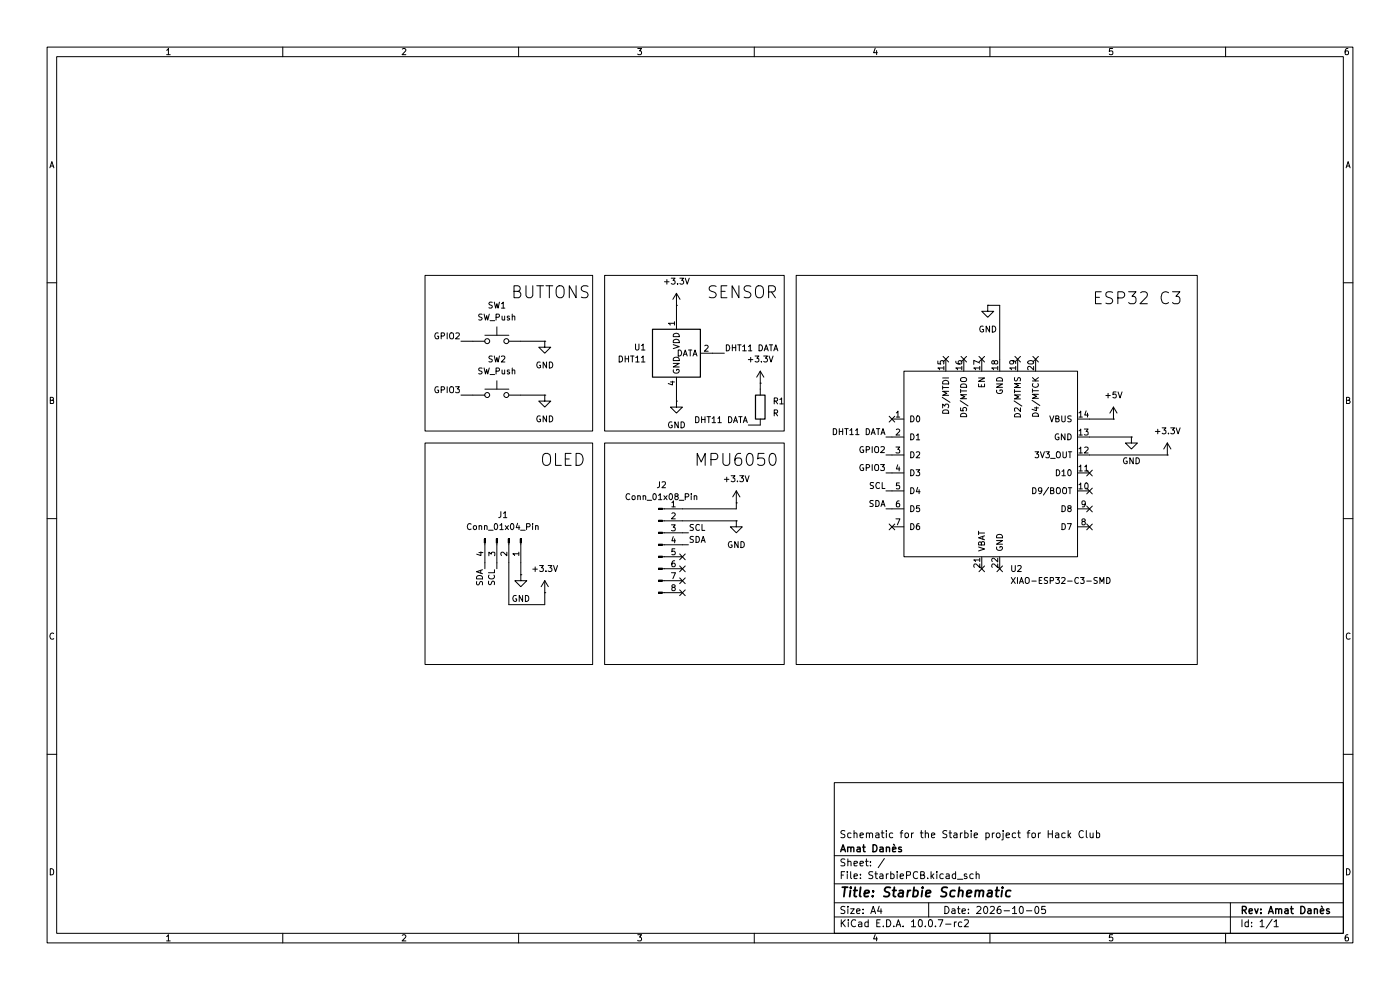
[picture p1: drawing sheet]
(kicad_sch
 (version 20260306)
 (generator "eeschema")
 (generator_version "10.0")
 (paper "A4")
 (title_block
  (title "Starbie Schematic")
  (date "2026-10-05")
  (rev "Amat Danès")
  (company "Amat Danès")
  (comment 1 "Schematic for the Starbie project for Hack Club"))
 (lib_symbols
  (symbol "Connector:Conn_01x04_Pin"
   (pin_names
    (offset 1.016) (hide yes)) (exclude_from_sim no) (in_bom yes) (on_board yes)
   (in_pos_files yes)
   (duplicate_pin_numbers_are_jumpers no)
   (property "Reference" "J" (at 0 5.08 0) (show_name no) (do_not_autoplace no) (effects (font (size 1.27 1.27))))
   (property "Value" "Conn_01x04_Pin" (at 0 -7.62 0) (show_name no) (do_not_autoplace no) (effects (font (size 1.27 1.27))))
   (property "Footprint" "" (at 0 0 0) (show_name no) (do_not_autoplace no) (hide yes) (effects (font (size 1.27 1.27))))
   (property "Datasheet" "" (at 0 0 0) (show_name no) (do_not_autoplace no) (hide yes) (effects (font (size 1.27 1.27))))
   (property "Description" "Generic connector, single row, 01x04, script generated" (at 0 0 0) (show_name no) (do_not_autoplace no) (hide yes) (effects (font (size 1.27 1.27))))
   (property "ki_locked" "" (at 0 0 0) (show_name no) (do_not_autoplace no) (effects (font (size 1.27 1.27))))
   (symbol "Conn_01x04_Pin_1_1"
    (rectangle (start 0.8636 2.667) (end 0 2.413) (stroke (width 0.1524) (type default)) (fill (type outline)))
    (rectangle (start 0.8636 0.127) (end 0 -0.127) (stroke (width 0.1524) (type default)) (fill (type outline)))
    (rectangle (start 0.8636 -2.413) (end 0 -2.667) (stroke (width 0.1524) (type default)) (fill (type outline)))
    (rectangle (start 0.8636 -4.953) (end 0 -5.207) (stroke (width 0.1524) (type default)) (fill (type outline)))
    (polyline (pts (xy 1.27 2.54) (xy 0.8636 2.54)) (stroke (width 0.1524) (type default)) (fill (type none)))
    (polyline (pts (xy 1.27 0) (xy 0.8636 0)) (stroke (width 0.1524) (type default)) (fill (type none)))
    (polyline (pts (xy 1.27 -2.54) (xy 0.8636 -2.54)) (stroke (width 0.1524) (type default)) (fill (type none)))
    (polyline (pts (xy 1.27 -5.08) (xy 0.8636 -5.08)) (stroke (width 0.1524) (type default)) (fill (type none)))
    (pin passive line (at 5.08 2.54 180) (length 3.81) (name "Pin_1" (effects (font (size 1.27 1.27)))) (number "1" (effects (font (size 1.27 1.27)))))
    (pin passive line (at 5.08 0 180) (length 3.81) (name "Pin_2" (effects (font (size 1.27 1.27)))) (number "2" (effects (font (size 1.27 1.27)))))
    (pin passive line (at 5.08 -2.54 180) (length 3.81) (name "Pin_3" (effects (font (size 1.27 1.27)))) (number "3" (effects (font (size 1.27 1.27)))))
    (pin passive line (at 5.08 -5.08 180) (length 3.81) (name "Pin_4" (effects (font (size 1.27 1.27)))) (number "4" (effects (font (size 1.27 1.27))))))
   (embedded_fonts no))
  (symbol "Connector:Conn_01x08_Pin"
   (pin_names
    (offset 1.016) (hide yes)) (exclude_from_sim no) (in_bom yes) (on_board yes)
   (in_pos_files yes)
   (duplicate_pin_numbers_are_jumpers no)
   (property "Reference" "J" (at 0 10.16 0) (show_name no) (do_not_autoplace no) (effects (font (size 1.27 1.27))))
   (property "Value" "Conn_01x08_Pin" (at 0 -12.7 0) (show_name no) (do_not_autoplace no) (effects (font (size 1.27 1.27))))
   (property "Footprint" "" (at 0 0 0) (show_name no) (do_not_autoplace no) (hide yes) (effects (font (size 1.27 1.27))))
   (property "Datasheet" "" (at 0 0 0) (show_name no) (do_not_autoplace no) (hide yes) (effects (font (size 1.27 1.27))))
   (property "Description" "Generic connector, single row, 01x08, script generated" (at 0 0 0) (show_name no) (do_not_autoplace no) (hide yes) (effects (font (size 1.27 1.27))))
   (property "ki_locked" "" (at 0 0 0) (show_name no) (do_not_autoplace no) (effects (font (size 1.27 1.27))))
   (symbol "Conn_01x08_Pin_1_1"
    (rectangle (start 0.8636 7.747) (end 0 7.493) (stroke (width 0.1524) (type default)) (fill (type outline)))
    (rectangle (start 0.8636 5.207) (end 0 4.953) (stroke (width 0.1524) (type default)) (fill (type outline)))
    (rectangle (start 0.8636 2.667) (end 0 2.413) (stroke (width 0.1524) (type default)) (fill (type outline)))
    (rectangle (start 0.8636 0.127) (end 0 -0.127) (stroke (width 0.1524) (type default)) (fill (type outline)))
    (rectangle (start 0.8636 -2.413) (end 0 -2.667) (stroke (width 0.1524) (type default)) (fill (type outline)))
    (rectangle (start 0.8636 -4.953) (end 0 -5.207) (stroke (width 0.1524) (type default)) (fill (type outline)))
    (rectangle (start 0.8636 -7.493) (end 0 -7.747) (stroke (width 0.1524) (type default)) (fill (type outline)))
    (rectangle (start 0.8636 -10.033) (end 0 -10.287) (stroke (width 0.1524) (type default)) (fill (type outline)))
    (polyline (pts (xy 1.27 7.62) (xy 0.8636 7.62)) (stroke (width 0.1524) (type default)) (fill (type none)))
    (polyline (pts (xy 1.27 5.08) (xy 0.8636 5.08)) (stroke (width 0.1524) (type default)) (fill (type none)))
    (polyline (pts (xy 1.27 2.54) (xy 0.8636 2.54)) (stroke (width 0.1524) (type default)) (fill (type none)))
    (polyline (pts (xy 1.27 0) (xy 0.8636 0)) (stroke (width 0.1524) (type default)) (fill (type none)))
    (polyline (pts (xy 1.27 -2.54) (xy 0.8636 -2.54)) (stroke (width 0.1524) (type default)) (fill (type none)))
    (polyline (pts (xy 1.27 -5.08) (xy 0.8636 -5.08)) (stroke (width 0.1524) (type default)) (fill (type none)))
    (polyline (pts (xy 1.27 -7.62) (xy 0.8636 -7.62)) (stroke (width 0.1524) (type default)) (fill (type none)))
    (polyline (pts (xy 1.27 -10.16) (xy 0.8636 -10.16)) (stroke (width 0.1524) (type default)) (fill (type none)))
    (pin passive line (at 5.08 7.62 180) (length 3.81) (name "Pin_1" (effects (font (size 1.27 1.27)))) (number "1" (effects (font (size 1.27 1.27)))))
    (pin passive line (at 5.08 5.08 180) (length 3.81) (name "Pin_2" (effects (font (size 1.27 1.27)))) (number "2" (effects (font (size 1.27 1.27)))))
    (pin passive line (at 5.08 2.54 180) (length 3.81) (name "Pin_3" (effects (font (size 1.27 1.27)))) (number "3" (effects (font (size 1.27 1.27)))))
    (pin passive line (at 5.08 0 180) (length 3.81) (name "Pin_4" (effects (font (size 1.27 1.27)))) (number "4" (effects (font (size 1.27 1.27)))))
    (pin passive line (at 5.08 -2.54 180) (length 3.81) (name "Pin_5" (effects (font (size 1.27 1.27)))) (number "5" (effects (font (size 1.27 1.27)))))
    (pin passive line (at 5.08 -5.08 180) (length 3.81) (name "Pin_6" (effects (font (size 1.27 1.27)))) (number "6" (effects (font (size 1.27 1.27)))))
    (pin passive line (at 5.08 -7.62 180) (length 3.81) (name "Pin_7" (effects (font (size 1.27 1.27)))) (number "7" (effects (font (size 1.27 1.27)))))
    (pin passive line (at 5.08 -10.16 180) (length 3.81) (name "Pin_8" (effects (font (size 1.27 1.27)))) (number "8" (effects (font (size 1.27 1.27))))))
   (embedded_fonts no))
  (symbol "Device:R"
   (pin_numbers (hide yes))
   (pin_names
    (offset 0)) (exclude_from_sim no) (in_bom yes) (on_board yes)
   (in_pos_files yes)
   (duplicate_pin_numbers_are_jumpers no)
   (property "Reference" "R" (at 2.032 0 90) (show_name no) (do_not_autoplace no) (effects (font (size 1.27 1.27))))
   (property "Value" "R" (at 0 0 90) (show_name no) (do_not_autoplace no) (effects (font (size 1.27 1.27))))
   (property "Footprint" "" (at -1.778 0 90) (show_name no) (do_not_autoplace no) (hide yes) (effects (font (size 1.27 1.27))))
   (property "Datasheet" "" (at 0 0 0) (show_name no) (do_not_autoplace no) (hide yes) (effects (font (size 1.27 1.27))))
   (property "Description" "Resistor" (at 0 0 0) (show_name no) (do_not_autoplace no) (hide yes) (effects (font (size 1.27 1.27))))
   (symbol "R_0_1"
    (rectangle (start -1.016 -2.54) (end 1.016 2.54) (stroke (width 0.254) (type default)) (fill (type none))))
   (symbol "R_1_1"
    (pin passive line (at 0 3.81 270) (length 1.27) (name "" (effects (font (size 1.27 1.27)))) (number "1" (effects (font (size 1.27 1.27)))))
    (pin passive line (at 0 -3.81 90) (length 1.27) (name "" (effects (font (size 1.27 1.27)))) (number "2" (effects (font (size 1.27 1.27))))))
   (embedded_fonts no))
  (symbol "Seeed_Studio_XIAO_Series:XIAO-ESP32-C3-SMD"
   (pin_names
    (offset 1.016)) (exclude_from_sim no) (in_bom yes) (on_board yes)
   (in_pos_files yes)
   (duplicate_pin_numbers_are_jumpers no)
   (property "Reference" "U" (at -18.542 21.59 0) (show_name no) (do_not_autoplace no) (effects (font (size 1.27 1.27))))
   (property "Value" "XIAO-ESP32-C3-SMD" (at -8.382 19.304 0) (show_name no) (do_not_autoplace no) (effects (font (size 1.27 1.27))))
   (property "Footprint" "Seeed_Studio_XIAO_Series:XIAO-ESP32-C3-SMD" (at -38.608 -24.384 0) (show_name no) (do_not_autoplace no) (hide yes) (effects (font (size 1.27 1.27))))
   (property "Datasheet" "" (at -8.89 5.08 0) (show_name no) (do_not_autoplace no) (hide yes) (effects (font (size 1.27 1.27))))
   (property "Description" "" (at 0 0 0) (show_name no) (do_not_autoplace no) (hide yes) (effects (font (size 1.27 1.27))))
   (symbol "XIAO-ESP32-C3-SMD_0_1"
    (rectangle (start -19.05 17.78) (end 17.78 -21.59) (stroke (width 0) (type default)) (fill (type none))))
   (symbol "XIAO-ESP32-C3-SMD_1_1"
    (pin passive line (at -21.59 7.62 0) (length 2.54) (name "D0" (effects (font (size 1.27 1.27)))) (number "1" (effects (font (size 1.27 1.27)))))
    (pin passive line (at -21.59 3.81 0) (length 2.54) (name "D1" (effects (font (size 1.27 1.27)))) (number "2" (effects (font (size 1.27 1.27)))))
    (pin passive line (at -21.59 0 0) (length 2.54) (name "D2" (effects (font (size 1.27 1.27)))) (number "3" (effects (font (size 1.27 1.27)))))
    (pin passive line (at -21.59 -3.81 0) (length 2.54) (name "D3" (effects (font (size 1.27 1.27)))) (number "4" (effects (font (size 1.27 1.27)))))
    (pin passive line (at -21.59 -7.62 0) (length 2.54) (name "D4" (effects (font (size 1.27 1.27)))) (number "5" (effects (font (size 1.27 1.27)))))
    (pin passive line (at -21.59 -11.43 0) (length 2.54) (name "D5" (effects (font (size 1.27 1.27)))) (number "6" (effects (font (size 1.27 1.27)))))
    (pin passive line (at -21.59 -15.24 0) (length 2.54) (name "D6" (effects (font (size 1.27 1.27)))) (number "7" (effects (font (size 1.27 1.27)))))
    (pin passive line (at 20.32 -15.24 180) (length 2.54) (name "D7" (effects (font (size 1.27 1.27)))) (number "8" (effects (font (size 1.27 1.27)))))
    (pin passive line (at 20.32 -11.43 180) (length 2.54) (name "D8" (effects (font (size 1.27 1.27)))) (number "9" (effects (font (size 1.27 1.27)))))
    (pin passive line (at 20.32 -7.62 180) (length 2.54) (name "D9/BOOT" (effects (font (size 1.27 1.27)))) (number "10" (effects (font (size 1.27 1.27)))))
    (pin passive line (at 20.32 -3.81 180) (length 2.54) (name "D10" (effects (font (size 1.27 1.27)))) (number "11" (effects (font (size 1.27 1.27)))))
    (pin passive line (at 20.32 0 180) (length 2.54) (name "3V3_OUT" (effects (font (size 1.27 1.27)))) (number "12" (effects (font (size 1.27 1.27)))))
    (pin passive line (at 20.32 3.81 180) (length 2.54) (name "GND" (effects (font (size 1.27 1.27)))) (number "13" (effects (font (size 1.27 1.27)))))
    (pin passive line (at 20.32 7.62 180) (length 2.54) (name "VBUS" (effects (font (size 1.27 1.27)))) (number "14" (effects (font (size 1.27 1.27)))))
    (pin passive line (at -10.16 20.32 270) (length 2.54) (name "D3/MTDI" (effects (font (size 1.27 1.27)))) (number "15" (effects (font (size 1.27 1.27)))))
    (pin passive line (at -6.35 20.32 270) (length 2.54) (name "D5/MTDO" (effects (font (size 1.27 1.27)))) (number "16" (effects (font (size 1.27 1.27)))))
    (pin passive line (at -2.54 20.32 270) (length 2.54) (name "EN" (effects (font (size 1.27 1.27)))) (number "17" (effects (font (size 1.27 1.27)))))
    (pin passive line (at 1.27 20.32 270) (length 2.54) (name "GND" (effects (font (size 1.27 1.27)))) (number "18" (effects (font (size 1.27 1.27)))))
    (pin passive line (at 5.08 20.32 270) (length 2.54) (name "D2/MTMS" (effects (font (size 1.27 1.27)))) (number "19" (effects (font (size 1.27 1.27)))))
    (pin passive line (at 8.89 20.32 270) (length 2.54) (name "D4/MTCK" (effects (font (size 1.27 1.27)))) (number "20" (effects (font (size 1.27 1.27)))))
    (pin passive line (at -2.54 -24.13 90) (length 2.54) (name "VBAT" (effects (font (size 1.27 1.27)))) (number "21" (effects (font (size 1.27 1.27)))))
    (pin passive line (at 1.27 -24.13 90) (length 2.54) (name "GND" (effects (font (size 1.27 1.27)))) (number "22" (effects (font (size 1.27 1.27))))))
   (embedded_fonts no))
  (symbol "Sensor:DHT11" (exclude_from_sim no) (in_bom yes) (on_board yes)
   (in_pos_files yes)
   (duplicate_pin_numbers_are_jumpers no)
   (property "Reference" "U" (at -3.81 6.35 0) (show_name no) (do_not_autoplace no) (effects (font (size 1.27 1.27))))
   (property "Value" "DHT11" (at 3.81 6.35 0) (show_name no) (do_not_autoplace no) (effects (font (size 1.27 1.27))))
   (property "Footprint" "Sensor:Aosong_DHT11_5.5x12.0_P2.54mm" (at 0 -10.16 0) (show_name no) (do_not_autoplace no) (hide yes) (effects (font (size 1.27 1.27))))
   (property "Datasheet" "http://akizukidenshi.com/download/ds/aosong/DHT11.pdf" (at 3.81 6.35 0) (show_name no) (do_not_autoplace no) (hide yes) (effects (font (size 1.27 1.27))))
   (property "Description" "3.3V to 5.5V, temperature and humidity module, DHT11" (at 0 0 0) (show_name no) (do_not_autoplace no) (hide yes) (effects (font (size 1.27 1.27))))
   (symbol "DHT11_0_1"
    (rectangle (start -5.08 5.08) (end 5.08 -5.08) (stroke (width 0.254) (type default)) (fill (type background))))
   (symbol "DHT11_1_1"
    (pin power_in line (at 0 7.62 270) (length 2.54) (name "VDD" (effects (font (size 1.27 1.27)))) (number "1" (effects (font (size 1.27 1.27)))))
    (pin bidirectional line (at 7.62 0 180) (length 2.54) (name "DATA" (effects (font (size 1.27 1.27)))) (number "2" (effects (font (size 1.27 1.27)))))
    (pin no_connect line (at -5.08 0 0) (length 2.54) (hide yes) (name "NC" (effects (font (size 1.27 1.27)))) (number "3" (effects (font (size 1.27 1.27)))))
    (pin power_in line (at 0 -7.62 90) (length 2.54) (name "GND" (effects (font (size 1.27 1.27)))) (number "4" (effects (font (size 1.27 1.27))))))
   (embedded_fonts no))
  (symbol "Switch:SW_Push"
   (pin_numbers (hide yes))
   (pin_names
    (offset 1.016) (hide yes)) (exclude_from_sim no) (in_bom yes) (on_board yes)
   (in_pos_files yes)
   (duplicate_pin_numbers_are_jumpers no)
   (property "Reference" "SW" (at 1.27 2.54 0) (show_name no) (do_not_autoplace no) (effects (font (size 1.27 1.27)) (justify left)))
   (property "Value" "SW_Push" (at 0 -1.524 0) (show_name no) (do_not_autoplace no) (effects (font (size 1.27 1.27))))
   (property "Footprint" "" (at 0 5.08 0) (show_name no) (do_not_autoplace no) (hide yes) (effects (font (size 1.27 1.27))))
   (property "Datasheet" "" (at 0 5.08 0) (show_name no) (do_not_autoplace no) (hide yes) (effects (font (size 1.27 1.27))))
   (property "Description" "Push button switch, generic, two pins" (at 0 0 0) (show_name no) (do_not_autoplace no) (hide yes) (effects (font (size 1.27 1.27))))
   (symbol "SW_Push_0_1"
    (circle (center -2.032 0) (radius 0.508) (stroke (width 0) (type default)) (fill (type none)))
    (polyline (pts (xy 0 1.27) (xy 0 3.048)) (stroke (width 0) (type default)) (fill (type none)))
    (circle (center 2.032 0) (radius 0.508) (stroke (width 0) (type default)) (fill (type none)))
    (polyline (pts (xy 2.54 1.27) (xy -2.54 1.27)) (stroke (width 0) (type default)) (fill (type none)))
    (pin passive line (at -5.08 0 0) (length 2.54) (name "1" (effects (font (size 1.27 1.27)))) (number "1" (effects (font (size 1.27 1.27)))))
    (pin passive line (at 5.08 0 180) (length 2.54) (name "2" (effects (font (size 1.27 1.27)))) (number "2" (effects (font (size 1.27 1.27))))))
   (embedded_fonts no))
  (symbol "power:+3.3V"
   (power global)
   (pin_numbers (hide yes))
   (pin_names
    (offset 0) (hide yes)) (exclude_from_sim no) (in_bom yes) (on_board yes)
   (in_pos_files yes)
   (duplicate_pin_numbers_are_jumpers no)
   (property "Reference" "#PWR" (at 0 -3.81 0) (show_name no) (do_not_autoplace no) (hide yes) (effects (font (size 1.27 1.27))))
   (property "Value" "+3.3V" (at 0 3.556 0) (show_name no) (do_not_autoplace no) (effects (font (size 1.27 1.27))))
   (property "Footprint" "" (at 0 0 0) (show_name no) (do_not_autoplace no) (hide yes) (effects (font (size 1.27 1.27))))
   (property "Datasheet" "" (at 0 0 0) (show_name no) (do_not_autoplace no) (hide yes) (effects (font (size 1.27 1.27))))
   (property "Description" "Power symbol creates a global label with name \"+3.3V\"" (at 0 0 0) (show_name no) (do_not_autoplace no) (hide yes) (effects (font (size 1.27 1.27))))
   (symbol "+3.3V_0_1"
    (polyline (pts (xy -0.762 1.27) (xy 0 2.54)) (stroke (width 0) (type default)) (fill (type none)))
    (polyline (pts (xy 0 2.54) (xy 0.762 1.27)) (stroke (width 0) (type default)) (fill (type none)))
    (polyline (pts (xy 0 0) (xy 0 2.54)) (stroke (width 0) (type default)) (fill (type none))))
   (symbol "+3.3V_1_1"
    (pin power_in line (at 0 0 90) (length 0) (name "" (effects (font (size 1.27 1.27)))) (number "1" (effects (font (size 1.27 1.27))))))
   (embedded_fonts no))
  (symbol "power:+5V"
   (power global)
   (pin_numbers (hide yes))
   (pin_names
    (offset 0) (hide yes)) (exclude_from_sim no) (in_bom yes) (on_board yes)
   (in_pos_files yes)
   (duplicate_pin_numbers_are_jumpers no)
   (property "Reference" "#PWR" (at 0 -3.81 0) (show_name no) (do_not_autoplace no) (hide yes) (effects (font (size 1.27 1.27))))
   (property "Value" "+5V" (at 0 3.556 0) (show_name no) (do_not_autoplace no) (effects (font (size 1.27 1.27))))
   (property "Footprint" "" (at 0 0 0) (show_name no) (do_not_autoplace no) (hide yes) (effects (font (size 1.27 1.27))))
   (property "Datasheet" "" (at 0 0 0) (show_name no) (do_not_autoplace no) (hide yes) (effects (font (size 1.27 1.27))))
   (property "Description" "Power symbol creates a global label with name \"+5V\"" (at 0 0 0) (show_name no) (do_not_autoplace no) (hide yes) (effects (font (size 1.27 1.27))))
   (symbol "+5V_0_1"
    (polyline (pts (xy -0.762 1.27) (xy 0 2.54)) (stroke (width 0) (type default)) (fill (type none)))
    (polyline (pts (xy 0 2.54) (xy 0.762 1.27)) (stroke (width 0) (type default)) (fill (type none)))
    (polyline (pts (xy 0 0) (xy 0 2.54)) (stroke (width 0) (type default)) (fill (type none))))
   (symbol "+5V_1_1"
    (pin power_in line (at 0 0 90) (length 0) (name "" (effects (font (size 1.27 1.27)))) (number "1" (effects (font (size 1.27 1.27))))))
   (embedded_fonts no))
  (symbol "power:GND"
   (power global)
   (pin_numbers (hide yes))
   (pin_names
    (offset 0) (hide yes)) (exclude_from_sim no) (in_bom yes) (on_board yes)
   (in_pos_files yes)
   (duplicate_pin_numbers_are_jumpers no)
   (property "Reference" "#PWR" (at 0 -6.35 0) (show_name no) (do_not_autoplace no) (hide yes) (effects (font (size 1.27 1.27))))
   (property "Value" "GND" (at 0 -3.81 0) (show_name no) (do_not_autoplace no) (effects (font (size 1.27 1.27))))
   (property "Footprint" "" (at 0 0 0) (show_name no) (do_not_autoplace no) (hide yes) (effects (font (size 1.27 1.27))))
   (property "Datasheet" "" (at 0 0 0) (show_name no) (do_not_autoplace no) (hide yes) (effects (font (size 1.27 1.27))))
   (property "Description" "Power symbol creates a global label with name \"GND\" , ground" (at 0 0 0) (show_name no) (do_not_autoplace no) (hide yes) (effects (font (size 1.27 1.27))))
   (symbol "GND_0_1"
    (polyline (pts (xy 0 0) (xy 0 -1.27) (xy 1.27 -1.27) (xy 0 -2.54) (xy -1.27 -1.27) (xy 0 -1.27)) (stroke (width 0) (type default)) (fill (type none))))
   (symbol "GND_1_1"
    (pin power_in line (at 0 0 270) (length 0) (name "" (effects (font (size 1.27 1.27)))) (number "1" (effects (font (size 1.27 1.27))))))
   (embedded_fonts no)))
 (rectangle
  (start 90.17 58.42)
  (end 125.73 91.44)
  (stroke (width 0) (type default))
  (fill (type none)))
 (rectangle
  (start 128.27 58.42)
  (end 166.37 91.44)
  (stroke (width 0) (type default))
  (fill (type none)))
 (rectangle
  (start 128.27 93.98)
  (end 166.37 140.97)
  (stroke (width 0) (type default))
  (fill (type none)))
 (rectangle
  (start 90.17 93.98)
  (end 125.73 140.97)
  (stroke (width 0) (type default))
  (fill (type none)))
 (rectangle
  (start 168.91 58.42)
  (end 254 140.97)
  (stroke (width 0) (type default))
  (fill (type none)))
 (text "SENSOR"
  (exclude_from_sim no)
  (at 157.48 62.23 0)
  (effects (font (size 2.54 2.54))))
 (text "OLED"
  (exclude_from_sim no)
  (at 119.38 97.79 0)
  (effects (font (size 2.54 2.54))))
 (text "MPU6050"
  (exclude_from_sim no)
  (at 156.21 97.79 0)
  (effects (font (size 2.54 2.54))))
 (text "ESP32 C3"
  (exclude_from_sim no)
  (at 241.3 63.5 0)
  (effects (font (size 2.54 2.54))))
 (text "BUTTONS"
  (exclude_from_sim no)
  (at 116.84 62.23 0)
  (effects (font (size 2.54 2.54))))
 (no_connect
  (at 144.78 120.65))
 (no_connect
  (at 189.23 88.9))
 (no_connect
  (at 144.78 118.11))
 (no_connect
  (at 231.14 104.14))
 (no_connect
  (at 215.9 76.2))
 (no_connect
  (at 231.14 107.95))
 (no_connect
  (at 212.09 120.65))
 (no_connect
  (at 144.78 125.73))
 (no_connect
  (at 231.14 100.33))
 (no_connect
  (at 231.14 111.76))
 (no_connect
  (at 204.47 76.2))
 (no_connect
  (at 208.28 76.2))
 (no_connect
  (at 219.71 76.2))
 (no_connect
  (at 189.23 111.76))
 (no_connect
  (at 144.78 123.19))
 (no_connect
  (at 200.66 76.2))
 (no_connect
  (at 208.28 120.65))
 (wire
  (pts (xy 231.14 96.52) (xy 247.65 96.52))
  (stroke (width 0) (type default)))
 (wire
  (pts (xy 212.09 64.77) (xy 209.55 64.77))
  (stroke (width 0) (type default)))
 (wire
  (pts (xy 187.96 96.52) (xy 189.23 96.52))
  (stroke (width 0) (type default)))
 (wire
  (pts (xy 187.96 104.14) (xy 189.23 104.14))
  (stroke (width 0) (type default)))
 (wire
  (pts (xy 187.96 107.95) (xy 189.23 107.95))
  (stroke (width 0) (type default)))
 (wire
  (pts (xy 143.51 82.55) (xy 143.51 85.09))
  (stroke (width 0) (type default)))
 (wire
  (pts (xy 97.79 83.82) (xy 100.33 83.82))
  (stroke (width 0) (type default)))
 (wire
  (pts (xy 212.09 76.2) (xy 212.09 64.77))
  (stroke (width 0) (type default)))
 (wire
  (pts (xy 110.49 83.82) (xy 115.57 83.82))
  (stroke (width 0) (type default)))
 (wire
  (pts (xy 156.21 106.68) (xy 156.21 107.95))
  (stroke (width 0) (type default)))
 (wire
  (pts (xy 110.49 72.39) (xy 115.57 72.39))
  (stroke (width 0) (type default)))
 (wire
  (pts (xy 151.13 74.93) (xy 153.67 74.93))
  (stroke (width 0) (type default)))
 (wire
  (pts (xy 187.96 100.33) (xy 189.23 100.33))
  (stroke (width 0) (type default)))
 (wire
  (pts (xy 144.78 115.57) (xy 146.05 115.57))
  (stroke (width 0) (type default)))
 (wire
  (pts (xy 158.75 90.17) (xy 161.29 90.17))
  (stroke (width 0) (type default)))
 (wire
  (pts (xy 143.51 64.77) (xy 143.51 67.31))
  (stroke (width 0) (type default)))
 (wire
  (pts (xy 105.41 119.38) (xy 105.41 120.65))
  (stroke (width 0) (type default)))
 (wire
  (pts (xy 144.78 113.03) (xy 146.05 113.03))
  (stroke (width 0) (type default)))
 (wire
  (pts (xy 187.96 92.71) (xy 189.23 92.71))
  (stroke (width 0) (type default)))
 (wire
  (pts (xy 97.79 72.39) (xy 100.33 72.39))
  (stroke (width 0) (type default)))
 (wire
  (pts (xy 102.87 119.38) (xy 102.87 120.65))
  (stroke (width 0) (type default)))
 (wire
  (pts (xy 161.29 82.55) (xy 161.29 81.28))
  (stroke (width 0) (type default)))
 (wire
  (pts (xy 144.78 110.49) (xy 156.21 110.49))
  (stroke (width 0) (type default)))
 (wire
  (pts (xy 115.57 125.73) (xy 115.57 128.27))
  (stroke (width 0) (type default)))
 (wire
  (pts (xy 231.14 88.9) (xy 236.22 88.9))
  (stroke (width 0) (type default)))
 (wire
  (pts (xy 231.14 92.71) (xy 240.03 92.71))
  (stroke (width 0) (type default)))
 (wire
  (pts (xy 110.49 119.38) (xy 110.49 121.92))
  (stroke (width 0) (type default)))
 (wire
  (pts (xy 107.95 128.27) (xy 115.57 128.27))
  (stroke (width 0) (type default)))
 (wire
  (pts (xy 107.95 119.38) (xy 107.95 128.27))
  (stroke (width 0) (type default)))
 (wire
  (pts (xy 156.21 107.95) (xy 144.78 107.95))
  (stroke (width 0) (type default)))
 (label "SDA"
  (at 102.87 120.65 270)
  (effects (font (size 1.27 1.27)) (justify right bottom)))
 (label "DHT11 DATA"
  (at 187.96 92.71 180)
  (effects (font (size 1.27 1.27)) (justify right bottom)))
 (label "SDA"
  (at 146.05 115.57 0)
  (effects (font (size 1.27 1.27)) (justify left bottom)))
 (label "GPIO2"
  (at 97.79 72.39 180)
  (effects (font (size 1.27 1.27)) (justify right bottom)))
 (label "GPIO3"
  (at 97.79 83.82 180)
  (effects (font (size 1.27 1.27)) (justify right bottom)))
 (label "SCL"
  (at 105.41 120.65 270)
  (effects (font (size 1.27 1.27)) (justify right bottom)))
 (label "DHT11 DATA"
  (at 158.75 90.17 180)
  (effects (font (size 1.27 1.27)) (justify right bottom)))
 (label "SCL"
  (at 187.96 104.14 180)
  (effects (font (size 1.27 1.27)) (justify right bottom)))
 (label "SDA"
  (at 187.96 107.95 180)
  (effects (font (size 1.27 1.27)) (justify right bottom)))
 (label "SCL"
  (at 146.05 113.03 0)
  (effects (font (size 1.27 1.27)) (justify left bottom)))
 (label "GPIO2"
  (at 187.96 96.52 180)
  (effects (font (size 1.27 1.27)) (justify right bottom)))
 (label "GPIO3"
  (at 187.96 100.33 180)
  (effects (font (size 1.27 1.27)) (justify right bottom)))
 (label "DHT11 DATA"
  (at 153.67 74.93 0)
  (effects (font (size 1.27 1.27)) (justify left bottom)))
 (symbol
  (lib_id "Device:R")
  (at 161.29 86.36 0)
  (unit 1)
  (body_style 1)
  (exclude_from_sim no)
  (in_bom yes)
  (on_board yes)
  (in_pos_files yes)
  (dnp no)
  (fields_autoplaced yes)
  (property "Reference" "R1" (at 163.83 85.0899 0) (show_name no) (do_not_autoplace no) (effects (font (size 1.27 1.27)) (justify left)))
  (property "Value" "R" (at 163.83 87.6299 0) (show_name no) (do_not_autoplace no) (effects (font (size 1.27 1.27)) (justify left)))
  (property "Footprint" "Resistor_THT:R_Axial_DIN0204_L3.6mm_D1.6mm_P7.62mm_Horizontal" (at 159.512 86.36 90) (hide yes) (show_name no) (do_not_autoplace no) (effects (font (size 1.27 1.27))))
  (property "Datasheet" "" (at 161.29 86.36 0) (hide yes) (show_name no) (do_not_autoplace no) (effects (font (size 1.27 1.27))))
  (property "Description" "Resistor" (at 161.29 86.36 0) (hide yes) (show_name no) (do_not_autoplace no) (effects (font (size 1.27 1.27))))
  (pin "1")
  (pin "2"))
 (symbol
  (lib_id "power:+3.3V")
  (at 143.51 64.77 0)
  (unit 1)
  (body_style 1)
  (exclude_from_sim no)
  (in_bom yes)
  (on_board yes)
  (in_pos_files yes)
  (dnp no)
  (fields_autoplaced yes)
  (property "Reference" "#PWR05" (at 143.51 68.58 0) (hide yes) (show_name no) (do_not_autoplace no) (effects (font (size 1.27 1.27))))
  (property "Value" "+3.3V" (at 143.51 59.69 0) (show_name no) (do_not_autoplace no) (effects (font (size 1.27 1.27))))
  (property "Footprint" "" (at 143.51 64.77 0) (hide yes) (show_name no) (do_not_autoplace no) (effects (font (size 1.27 1.27))))
  (property "Datasheet" "" (at 143.51 64.77 0) (hide yes) (show_name no) (do_not_autoplace no) (effects (font (size 1.27 1.27))))
  (property "Description" "Power symbol creates a global label with name \"+3.3V\"" (at 143.51 64.77 0) (hide yes) (show_name no) (do_not_autoplace no) (effects (font (size 1.27 1.27))))
  (pin "1"))
 (symbol
  (lib_id "Connector:Conn_01x04_Pin")
  (at 107.95 114.3 270)
  (unit 1)
  (body_style 1)
  (exclude_from_sim no)
  (in_bom yes)
  (on_board yes)
  (in_pos_files yes)
  (dnp no)
  (fields_autoplaced yes)
  (property "Reference" "J1" (at 106.68 109.22 90) (show_name no) (do_not_autoplace no) (effects (font (size 1.27 1.27))))
  (property "Value" "Conn_01x04_Pin" (at 106.68 111.76 90) (show_name no) (do_not_autoplace no) (effects (font (size 1.27 1.27))))
  (property "Footprint" "footprints:Display_128x64_096_I2C" (at 107.95 114.3 0) (hide yes) (show_name no) (do_not_autoplace no) (effects (font (size 1.27 1.27))))
  (property "Datasheet" "" (at 107.95 114.3 0) (hide yes) (show_name no) (do_not_autoplace no) (effects (font (size 1.27 1.27))))
  (property "Description" "Generic connector, single row, 01x04, script generated" (at 107.95 114.3 0) (hide yes) (show_name no) (do_not_autoplace no) (effects (font (size 1.27 1.27))))
  (pin "3")
  (pin "1")
  (pin "2")
  (pin "4"))
 (symbol
  (lib_id "power:GND")
  (at 240.03 92.71 0)
  (unit 1)
  (body_style 1)
  (exclude_from_sim no)
  (in_bom yes)
  (on_board yes)
  (in_pos_files yes)
  (dnp no)
  (fields_autoplaced yes)
  (property "Reference" "#PWR012" (at 240.03 99.06 0) (hide yes) (show_name no) (do_not_autoplace no) (effects (font (size 1.27 1.27))))
  (property "Value" "GND" (at 240.03 97.79 0) (show_name no) (do_not_autoplace no) (effects (font (size 1.27 1.27))))
  (property "Footprint" "" (at 240.03 92.71 0) (hide yes) (show_name no) (do_not_autoplace no) (effects (font (size 1.27 1.27))))
  (property "Datasheet" "" (at 240.03 92.71 0) (hide yes) (show_name no) (do_not_autoplace no) (effects (font (size 1.27 1.27))))
  (property "Description" "Power symbol creates a global label with name \"GND\" , ground" (at 240.03 92.71 0) (hide yes) (show_name no) (do_not_autoplace no) (effects (font (size 1.27 1.27))))
  (pin "1"))
 (symbol
  (lib_id "power:GND")
  (at 115.57 72.39 0)
  (unit 1)
  (body_style 1)
  (exclude_from_sim no)
  (in_bom yes)
  (on_board yes)
  (in_pos_files yes)
  (dnp no)
  (fields_autoplaced yes)
  (property "Reference" "#PWR02" (at 115.57 78.74 0) (hide yes) (show_name no) (do_not_autoplace no) (effects (font (size 1.27 1.27))))
  (property "Value" "GND" (at 115.57 77.47 0) (show_name no) (do_not_autoplace no) (effects (font (size 1.27 1.27))))
  (property "Footprint" "" (at 115.57 72.39 0) (hide yes) (show_name no) (do_not_autoplace no) (effects (font (size 1.27 1.27))))
  (property "Datasheet" "" (at 115.57 72.39 0) (hide yes) (show_name no) (do_not_autoplace no) (effects (font (size 1.27 1.27))))
  (property "Description" "Power symbol creates a global label with name \"GND\" , ground" (at 115.57 72.39 0) (hide yes) (show_name no) (do_not_autoplace no) (effects (font (size 1.27 1.27))))
  (pin "1"))
 (symbol
  (lib_id "power:+5V")
  (at 236.22 88.9 0)
  (unit 1)
  (body_style 1)
  (exclude_from_sim no)
  (in_bom yes)
  (on_board yes)
  (in_pos_files yes)
  (dnp no)
  (fields_autoplaced yes)
  (property "Reference" "#PWR011" (at 236.22 92.71 0) (hide yes) (show_name no) (do_not_autoplace no) (effects (font (size 1.27 1.27))))
  (property "Value" "+5V" (at 236.22 83.82 0) (show_name no) (do_not_autoplace no) (effects (font (size 1.27 1.27))))
  (property "Footprint" "" (at 236.22 88.9 0) (hide yes) (show_name no) (do_not_autoplace no) (effects (font (size 1.27 1.27))))
  (property "Datasheet" "" (at 236.22 88.9 0) (hide yes) (show_name no) (do_not_autoplace no) (effects (font (size 1.27 1.27))))
  (property "Description" "Power symbol creates a global label with name \"+5V\"" (at 236.22 88.9 0) (hide yes) (show_name no) (do_not_autoplace no) (effects (font (size 1.27 1.27))))
  (pin "1"))
 (symbol
  (lib_id "Sensor:DHT11")
  (at 143.51 74.93 0)
  (unit 1)
  (body_style 1)
  (exclude_from_sim no)
  (in_bom yes)
  (on_board yes)
  (in_pos_files yes)
  (dnp no)
  (fields_autoplaced yes)
  (property "Reference" "U1" (at 137.16 73.6599 0) (show_name no) (do_not_autoplace no) (effects (font (size 1.27 1.27)) (justify right)))
  (property "Value" "DHT11" (at 137.16 76.1999 0) (show_name no) (do_not_autoplace no) (effects (font (size 1.27 1.27)) (justify right)))
  (property "Footprint" "Sensor:Aosong_DHT11_5.5x12.0_P2.54mm" (at 143.51 85.09 0) (hide yes) (show_name no) (do_not_autoplace no) (effects (font (size 1.27 1.27))))
  (property "Datasheet" "http://akizukidenshi.com/download/ds/aosong/DHT11.pdf" (at 147.32 68.58 0) (hide yes) (show_name no) (do_not_autoplace no) (effects (font (size 1.27 1.27))))
  (property "Description" "3.3V to 5.5V, temperature and humidity module, DHT11" (at 143.51 74.93 0) (hide yes) (show_name no) (do_not_autoplace no) (effects (font (size 1.27 1.27))))
  (pin "1")
  (pin "2")
  (pin "3")
  (pin "4"))
 (symbol
  (lib_id "Seeed_Studio_XIAO_Series:XIAO-ESP32-C3-SMD")
  (at 210.82 96.52 0)
  (unit 1)
  (body_style 1)
  (exclude_from_sim no)
  (in_bom yes)
  (on_board yes)
  (in_pos_files yes)
  (dnp no)
  (fields_autoplaced yes)
  (property "Reference" "U2" (at 214.2333 120.65 0) (show_name no) (do_not_autoplace no) (effects (font (size 1.27 1.27)) (justify left)))
  (property "Value" "XIAO-ESP32-C3-SMD" (at 214.2333 123.19 0) (show_name no) (do_not_autoplace no) (effects (font (size 1.27 1.27)) (justify left)))
  (property "Footprint" "footprints:XIAO-ESP32-C6-DIP" (at 172.212 120.904 0) (hide yes) (show_name no) (do_not_autoplace no) (effects (font (size 1.27 1.27))))
  (property "Datasheet" "" (at 201.93 91.44 0) (hide yes) (show_name no) (do_not_autoplace no) (effects (font (size 1.27 1.27))))
  (property "Description" "" (at 210.82 96.52 0) (hide yes) (show_name no) (do_not_autoplace no) (effects (font (size 1.27 1.27))))
  (pin "9")
  (pin "10")
  (pin "1")
  (pin "2")
  (pin "5")
  (pin "4")
  (pin "6")
  (pin "3")
  (pin "7")
  (pin "8")
  (pin "16")
  (pin "13")
  (pin "19")
  (pin "21")
  (pin "18")
  (pin "14")
  (pin "11")
  (pin "22")
  (pin "12")
  (pin "20")
  (pin "15")
  (pin "17"))
 (symbol
  (lib_id "power:GND")
  (at 115.57 83.82 0)
  (unit 1)
  (body_style 1)
  (exclude_from_sim no)
  (in_bom yes)
  (on_board yes)
  (in_pos_files yes)
  (dnp no)
  (fields_autoplaced yes)
  (property "Reference" "#PWR03" (at 115.57 90.17 0) (hide yes) (show_name no) (do_not_autoplace no) (effects (font (size 1.27 1.27))))
  (property "Value" "GND" (at 115.57 88.9 0) (show_name no) (do_not_autoplace no) (effects (font (size 1.27 1.27))))
  (property "Footprint" "" (at 115.57 83.82 0) (hide yes) (show_name no) (do_not_autoplace no) (effects (font (size 1.27 1.27))))
  (property "Datasheet" "" (at 115.57 83.82 0) (hide yes) (show_name no) (do_not_autoplace no) (effects (font (size 1.27 1.27))))
  (property "Description" "Power symbol creates a global label with name \"GND\" , ground" (at 115.57 83.82 0) (hide yes) (show_name no) (do_not_autoplace no) (effects (font (size 1.27 1.27))))
  (pin "1"))
 (symbol
  (lib_id "power:GND")
  (at 110.49 121.92 0)
  (unit 1)
  (body_style 1)
  (exclude_from_sim no)
  (in_bom yes)
  (on_board yes)
  (in_pos_files yes)
  (dnp no)
  (fields_autoplaced yes)
  (property "Reference" "#PWR01" (at 110.49 128.27 0) (hide yes) (show_name no) (do_not_autoplace no) (effects (font (size 1.27 1.27))))
  (property "Value" "GND" (at 110.49 127 0) (show_name no) (do_not_autoplace no) (effects (font (size 1.27 1.27))))
  (property "Footprint" "" (at 110.49 121.92 0) (hide yes) (show_name no) (do_not_autoplace no) (effects (font (size 1.27 1.27))))
  (property "Datasheet" "" (at 110.49 121.92 0) (hide yes) (show_name no) (do_not_autoplace no) (effects (font (size 1.27 1.27))))
  (property "Description" "Power symbol creates a global label with name \"GND\" , ground" (at 110.49 121.92 0) (hide yes) (show_name no) (do_not_autoplace no) (effects (font (size 1.27 1.27))))
  (pin "1"))
 (symbol
  (lib_id "power:+3.3V")
  (at 156.21 106.68 0)
  (unit 1)
  (body_style 1)
  (exclude_from_sim no)
  (in_bom yes)
  (on_board yes)
  (in_pos_files yes)
  (dnp no)
  (fields_autoplaced yes)
  (property "Reference" "#PWR07" (at 156.21 110.49 0) (hide yes) (show_name no) (do_not_autoplace no) (effects (font (size 1.27 1.27))))
  (property "Value" "+3.3V" (at 156.21 101.6 0) (show_name no) (do_not_autoplace no) (effects (font (size 1.27 1.27))))
  (property "Footprint" "" (at 156.21 106.68 0) (hide yes) (show_name no) (do_not_autoplace no) (effects (font (size 1.27 1.27))))
  (property "Datasheet" "" (at 156.21 106.68 0) (hide yes) (show_name no) (do_not_autoplace no) (effects (font (size 1.27 1.27))))
  (property "Description" "Power symbol creates a global label with name \"+3.3V\"" (at 156.21 106.68 0) (hide yes) (show_name no) (do_not_autoplace no) (effects (font (size 1.27 1.27))))
  (pin "1"))
 (symbol
  (lib_id "Connector:Conn_01x08_Pin")
  (at 139.7 115.57 0)
  (unit 1)
  (body_style 1)
  (exclude_from_sim no)
  (in_bom yes)
  (on_board yes)
  (in_pos_files yes)
  (dnp no)
  (fields_autoplaced yes)
  (property "Reference" "J2" (at 140.335 102.87 0) (show_name no) (do_not_autoplace no) (effects (font (size 1.27 1.27))))
  (property "Value" "Conn_01x08_Pin" (at 140.335 105.41 0) (show_name no) (do_not_autoplace no) (effects (font (size 1.27 1.27))))
  (property "Footprint" "Connector_PinHeader_2.54mm:PinHeader_1x08_P2.54mm_Vertical" (at 139.7 115.57 0) (hide yes) (show_name no) (do_not_autoplace no) (effects (font (size 1.27 1.27))))
  (property "Datasheet" "" (at 139.7 115.57 0) (hide yes) (show_name no) (do_not_autoplace no) (effects (font (size 1.27 1.27))))
  (property "Description" "Generic connector, single row, 01x08, script generated" (at 139.7 115.57 0) (hide yes) (show_name no) (do_not_autoplace no) (effects (font (size 1.27 1.27))))
  (pin "7")
  (pin "3")
  (pin "1")
  (pin "2")
  (pin "5")
  (pin "4")
  (pin "6")
  (pin "8"))
 (symbol
  (lib_id "Switch:SW_Push")
  (at 105.41 83.82 0)
  (unit 1)
  (body_style 1)
  (exclude_from_sim no)
  (in_bom yes)
  (on_board yes)
  (in_pos_files yes)
  (dnp no)
  (fields_autoplaced yes)
  (property "Reference" "SW2" (at 105.41 76.2 0) (show_name no) (do_not_autoplace no) (effects (font (size 1.27 1.27))))
  (property "Value" "SW_Push" (at 105.41 78.74 0) (show_name no) (do_not_autoplace no) (effects (font (size 1.27 1.27))))
  (property "Footprint" "Button_Switch_Keyboard:SW_Cherry_MX_1.00u_PCB" (at 105.41 78.74 0) (hide yes) (show_name no) (do_not_autoplace no) (effects (font (size 1.27 1.27))))
  (property "Datasheet" "" (at 105.41 78.74 0) (hide yes) (show_name no) (do_not_autoplace no) (effects (font (size 1.27 1.27))))
  (property "Description" "Push button switch, generic, two pins" (at 105.41 83.82 0) (hide yes) (show_name no) (do_not_autoplace no) (effects (font (size 1.27 1.27))))
  (pin "1")
  (pin "2"))
 (symbol
  (lib_id "Switch:SW_Push")
  (at 105.41 72.39 0)
  (unit 1)
  (body_style 1)
  (exclude_from_sim no)
  (in_bom yes)
  (on_board yes)
  (in_pos_files yes)
  (dnp no)
  (fields_autoplaced yes)
  (property "Reference" "SW1" (at 105.41 64.77 0) (show_name no) (do_not_autoplace no) (effects (font (size 1.27 1.27))))
  (property "Value" "SW_Push" (at 105.41 67.31 0) (show_name no) (do_not_autoplace no) (effects (font (size 1.27 1.27))))
  (property "Footprint" "Button_Switch_Keyboard:SW_Cherry_MX_1.00u_PCB" (at 105.41 67.31 0) (hide yes) (show_name no) (do_not_autoplace no) (effects (font (size 1.27 1.27))))
  (property "Datasheet" "" (at 105.41 67.31 0) (hide yes) (show_name no) (do_not_autoplace no) (effects (font (size 1.27 1.27))))
  (property "Description" "Push button switch, generic, two pins" (at 105.41 72.39 0) (hide yes) (show_name no) (do_not_autoplace no) (effects (font (size 1.27 1.27))))
  (pin "2")
  (pin "1"))
 (symbol
  (lib_id "power:GND")
  (at 156.21 110.49 0)
  (unit 1)
  (body_style 1)
  (exclude_from_sim no)
  (in_bom yes)
  (on_board yes)
  (in_pos_files yes)
  (dnp no)
  (fields_autoplaced yes)
  (property "Reference" "#PWR08" (at 156.21 116.84 0) (hide yes) (show_name no) (do_not_autoplace no) (effects (font (size 1.27 1.27))))
  (property "Value" "GND" (at 156.21 115.57 0) (show_name no) (do_not_autoplace no) (effects (font (size 1.27 1.27))))
  (property "Footprint" "" (at 156.21 110.49 0) (hide yes) (show_name no) (do_not_autoplace no) (effects (font (size 1.27 1.27))))
  (property "Datasheet" "" (at 156.21 110.49 0) (hide yes) (show_name no) (do_not_autoplace no) (effects (font (size 1.27 1.27))))
  (property "Description" "Power symbol creates a global label with name \"GND\" , ground" (at 156.21 110.49 0) (hide yes) (show_name no) (do_not_autoplace no) (effects (font (size 1.27 1.27))))
  (pin "1"))
 (symbol
  (lib_id "power:GND")
  (at 143.51 85.09 0)
  (unit 1)
  (body_style 1)
  (exclude_from_sim no)
  (in_bom yes)
  (on_board yes)
  (in_pos_files yes)
  (dnp no)
  (fields_autoplaced yes)
  (property "Reference" "#PWR06" (at 143.51 91.44 0) (hide yes) (show_name no) (do_not_autoplace no) (effects (font (size 1.27 1.27))))
  (property "Value" "GND" (at 143.51 90.17 0) (show_name no) (do_not_autoplace no) (effects (font (size 1.27 1.27))))
  (property "Footprint" "" (at 143.51 85.09 0) (hide yes) (show_name no) (do_not_autoplace no) (effects (font (size 1.27 1.27))))
  (property "Datasheet" "" (at 143.51 85.09 0) (hide yes) (show_name no) (do_not_autoplace no) (effects (font (size 1.27 1.27))))
  (property "Description" "Power symbol creates a global label with name \"GND\" , ground" (at 143.51 85.09 0) (hide yes) (show_name no) (do_not_autoplace no) (effects (font (size 1.27 1.27))))
  (pin "1"))
 (symbol
  (lib_id "power:+3.3V")
  (at 161.29 81.28 0)
  (unit 1)
  (body_style 1)
  (exclude_from_sim no)
  (in_bom yes)
  (on_board yes)
  (in_pos_files yes)
  (dnp no)
  (fields_autoplaced yes)
  (property "Reference" "#PWR09" (at 161.29 85.09 0) (hide yes) (show_name no) (do_not_autoplace no) (effects (font (size 1.27 1.27))))
  (property "Value" "+3.3V" (at 161.29 76.2 0) (show_name no) (do_not_autoplace no) (effects (font (size 1.27 1.27))))
  (property "Footprint" "" (at 161.29 81.28 0) (hide yes) (show_name no) (do_not_autoplace no) (effects (font (size 1.27 1.27))))
  (property "Datasheet" "" (at 161.29 81.28 0) (hide yes) (show_name no) (do_not_autoplace no) (effects (font (size 1.27 1.27))))
  (property "Description" "Power symbol creates a global label with name \"+3.3V\"" (at 161.29 81.28 0) (hide yes) (show_name no) (do_not_autoplace no) (effects (font (size 1.27 1.27))))
  (pin "1"))
 (symbol
  (lib_id "power:GND")
  (at 209.55 64.77 0)
  (unit 1)
  (body_style 1)
  (exclude_from_sim no)
  (in_bom yes)
  (on_board yes)
  (in_pos_files yes)
  (dnp no)
  (fields_autoplaced yes)
  (property "Reference" "#PWR010" (at 209.55 71.12 0) (hide yes) (show_name no) (do_not_autoplace no) (effects (font (size 1.27 1.27))))
  (property "Value" "GND" (at 209.55 69.85 0) (show_name no) (do_not_autoplace no) (effects (font (size 1.27 1.27))))
  (property "Footprint" "" (at 209.55 64.77 0) (hide yes) (show_name no) (do_not_autoplace no) (effects (font (size 1.27 1.27))))
  (property "Datasheet" "" (at 209.55 64.77 0) (hide yes) (show_name no) (do_not_autoplace no) (effects (font (size 1.27 1.27))))
  (property "Description" "Power symbol creates a global label with name \"GND\" , ground" (at 209.55 64.77 0) (hide yes) (show_name no) (do_not_autoplace no) (effects (font (size 1.27 1.27))))
  (pin "1"))
 (symbol
  (lib_id "power:+3.3V")
  (at 115.57 125.73 0)
  (unit 1)
  (body_style 1)
  (exclude_from_sim no)
  (in_bom yes)
  (on_board yes)
  (in_pos_files yes)
  (dnp no)
  (fields_autoplaced yes)
  (property "Reference" "#PWR04" (at 115.57 129.54 0) (hide yes) (show_name no) (do_not_autoplace no) (effects (font (size 1.27 1.27))))
  (property "Value" "+3.3V" (at 115.57 120.65 0) (show_name no) (do_not_autoplace no) (effects (font (size 1.27 1.27))))
  (property "Footprint" "" (at 115.57 125.73 0) (hide yes) (show_name no) (do_not_autoplace no) (effects (font (size 1.27 1.27))))
  (property "Datasheet" "" (at 115.57 125.73 0) (hide yes) (show_name no) (do_not_autoplace no) (effects (font (size 1.27 1.27))))
  (property "Description" "Power symbol creates a global label with name \"+3.3V\"" (at 115.57 125.73 0) (hide yes) (show_name no) (do_not_autoplace no) (effects (font (size 1.27 1.27))))
  (pin "1"))
 (symbol
  (lib_id "power:+3.3V")
  (at 247.65 96.52 0)
  (unit 1)
  (body_style 1)
  (exclude_from_sim no)
  (in_bom yes)
  (on_board yes)
  (in_pos_files yes)
  (dnp no)
  (fields_autoplaced yes)
  (property "Reference" "#PWR013" (at 247.65 100.33 0) (hide yes) (show_name no) (do_not_autoplace no) (effects (font (size 1.27 1.27))))
  (property "Value" "+3.3V" (at 247.65 91.44 0) (show_name no) (do_not_autoplace no) (effects (font (size 1.27 1.27))))
  (property "Footprint" "" (at 247.65 96.52 0) (hide yes) (show_name no) (do_not_autoplace no) (effects (font (size 1.27 1.27))))
  (property "Datasheet" "" (at 247.65 96.52 0) (hide yes) (show_name no) (do_not_autoplace no) (effects (font (size 1.27 1.27))))
  (property "Description" "Power symbol creates a global label with name \"+3.3V\"" (at 247.65 96.52 0) (hide yes) (show_name no) (do_not_autoplace no) (effects (font (size 1.27 1.27))))
  (pin "1"))
 (sheet_instances
  (path ""
   (page "1")))
 (embedded_fonts no))
